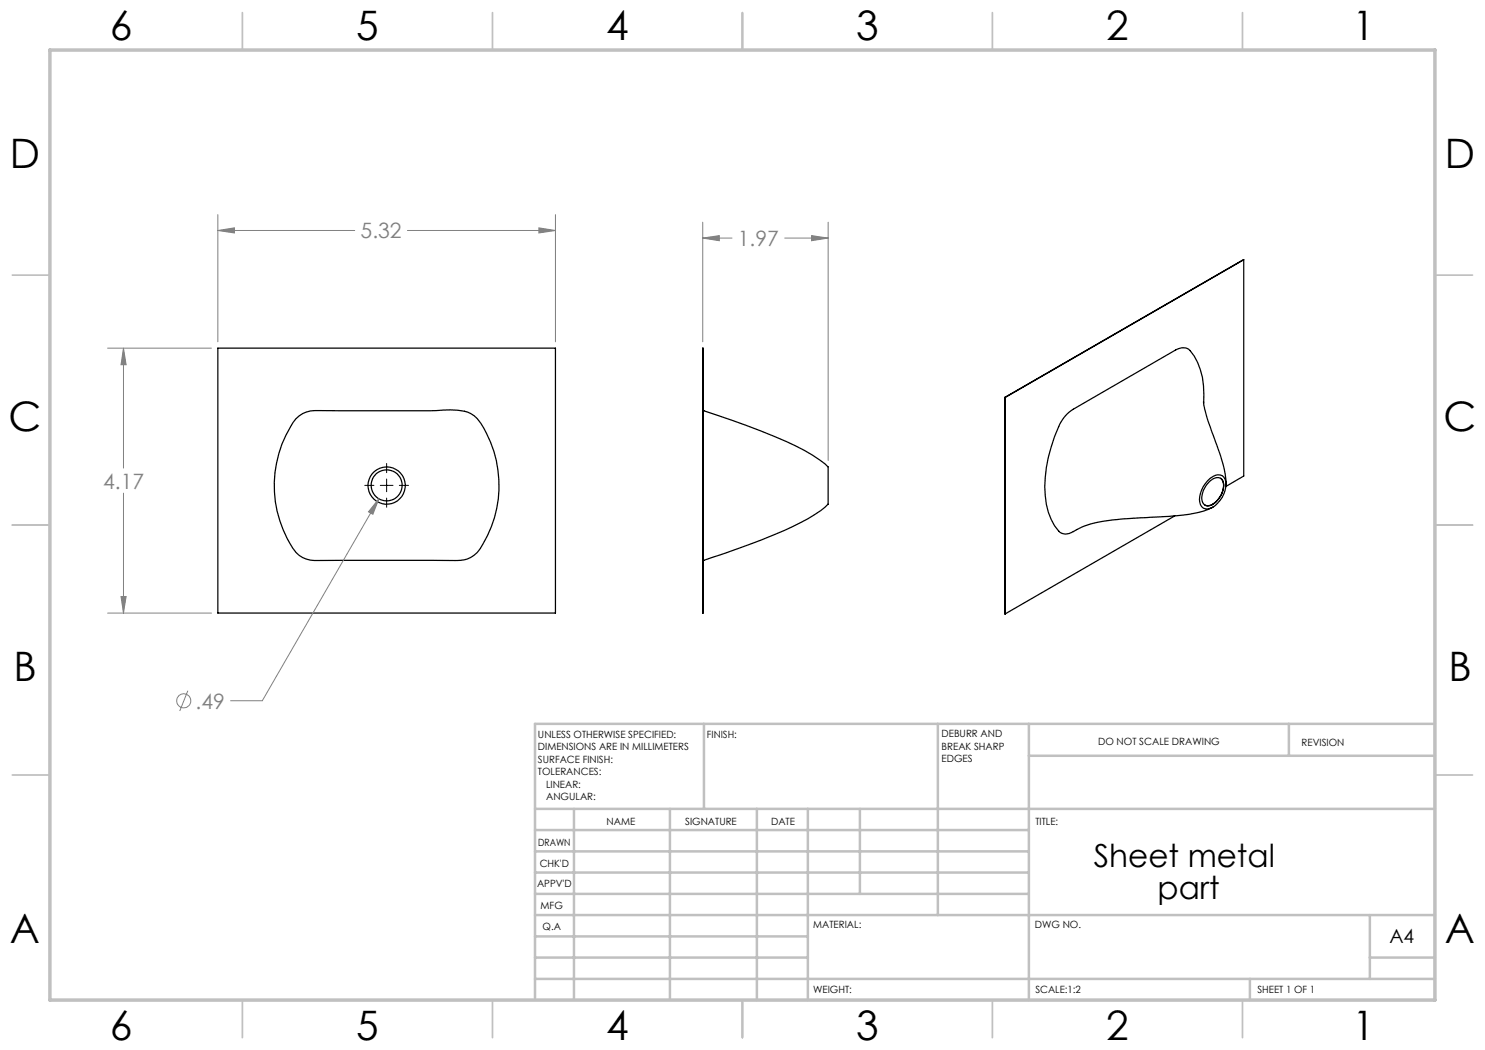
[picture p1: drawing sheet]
<svg xmlns="http://www.w3.org/2000/svg" width="297mm" height="210mm" viewBox="0 0 297 210" stroke-linecap="round" stroke-linejoin="round" font-family="sans-serif">
<g fill="none" stroke="#000" stroke-width=".25">
<path d="M248.7 52v43.2l-3.5 2.1M248.7 52l-47.7 27.5M43.6 69.6h67.5v53h-67.5zM140.5 69.6l.1 53zM201 79.5v43.3M59.2 83.7a5.6 5.6 0 0 1 4.8-1.6h23.3a13 13 0 0 1 6.9 .6 7.4 7.4 0 0 1 3.1 4 22.8 22.8 0 0 1-1.8 23.8 5.5 5.5 0 0 1-4.9 1.6h-27.7a5.3 5.3 0 0 1-4.9-3.5 22.8 22.8 0 0 1 1.2-24.9zM140.8 82.2h.1M140.8 82.2a137.4 137.4 0 0 1 20 7.9 20.9 20.9 0 0 1 4.8 3.3M165.6 93.4v7.5M240.7 80.4a30 30 0 0 0 2.2 7.4l.3 .7a28.6 28.6 0 0 1 2 8.3M240.7 80.6a14.5 14.5 0 0 0-2.7-10.5 2.31 2.31 0 0 0-2.9-.1l-20.4 11.8a7.3 7.3 0 0 0-3 3.5 27.2 27.2 0 0 0-2.4 15.6 8.7 8.7 0 0 0 3 5.7l.7 .2a10.3 10.3 0 0 0 3.6-1.5 39.7 39.7 0 0 1 11.4-1.7 61.9 61.9 0 0 0 12.7-1.4l1.8-.7M241.5 96.1a2.26 2.26 0 0 1 3.3-.7 4.4 4.4 0 0 1-1.2 5.2 2.59 2.59 0 0 1-2.9 1 2.62 2.62 0 0 1-.6-3 5.8 5.8 0 0 1 1.4-2.5z"/>
<path d="M241.9 96.3a1.74 1.74 0 0 1 2.5-.4 3.9 3.9 0 0 1-1.2 4.5 1.57 1.57 0 0 1-2.6 .1 4.2 4.2 0 0 1 1.3-4.2zM244.1 95.7a2.36 2.36 0 0 1 .3 2.9 4 4 0 0 1-2.8 2.6l-.6-.2M245.2 97h.1M140.8 112.1h.1M165.6 100.9a34.2 34.2 0 0 1-11 6.2l-7 2.6-6.8 2.4M234.9 103.2l-33.9 19.6M201 122.8h.1"/>
<circle cx="77.3" cy="97.1" r="3.1"/>
<circle cx="77.3" cy="97.1" r="3.7"/>
</g>
<g fill="none" stroke="#808080" stroke-width=".2">
<path d="M43.6 46.1l3.3-.5v1zM43.6 42.9v25.5M43.6 46.1h27.3M81.5 46.1h29.6M107.8 45.6l3.3 .5-3.3 .5zM111.1 42.9v25.5M140.5 47.6l3.4-.5v1zM140.5 44.4v24M140.5 47.6h5.9M157 47.6h8.6M162.3 47.1l3.3 .5-3.3 .5zM165.6 44.4v47.7"/>
<path d="M21.5 69.6h20.8M24.7 69.6l.5 3.3h-1zM24.7 69.6v24M24.7 98.6v24M75.8 99.8l-1.2 3.1-.9-.5zM75.8 99.8l-23.3 40.4h-6.4M24.2 119.3h1l-.5 3.3zM21.5 122.6h20.8M37.6 138.1l-1.7 4.1"/>
<circle cx="36.8" cy="140.2" r="1.41"/>
</g>
<path d="M73 97.1h1.8M76.1 97.1h2.5M77.3 92.7v1.8M77.3 95.8v2.5M77.3 99.6v1.9M79.9 97.1h1.8" fill="none" stroke="#000" stroke-width=".2"/>
<g fill="none" stroke="#c0c0c0" stroke-width=".35">
<path d="M48.5 2.5v7.5M98.5 2.5v7.5M148.5 2.5v7.5M198.5 2.5v7.5M248.5 2.5v7.5M2.5 55h7.5M287 55h7.5M2.5 105h7.5M287 105h7.5M2.5 155h7.5M287 155h7.5M48.5 200v7.5"/>
<path d="M98.5 200v7.5M148.5 200v7.5M198.5 200v7.5M248.5 200v7.5"/>
</g>
<g fill="none" stroke="#c0c0c0" stroke-width=".5">
<path d="M140.8 144.8v17M187.6 144.8v38.2M205.8 144.8v55.2M205.8 151.2h81.2M257.8 144.8v6.4M287 144.8h-180v55.2M107 161.8h180M107 178.8h98.8M107 174.5h98.8M107 170.3h98.8M107 166h98.8M114.8 161.8v38.2"/>
<path d="M134 161.8v38.2M151.4 161.8v38.2M161.6 161.8v38.2M172 161.8v17M107 195.8h180M107 191.5h54.6M107 187.3h54.6M107 183h180M250 195.8v4.2M274 191.5h13M274 183v12.8"/>
</g>
<path d="M10 10h277v190h-277z" fill="none" stroke="#c0c0c0" stroke-width=".7"/>
<path d="M107.8 45.6l3.3 .5-3.3 .5zM43.6 46.1l3.3-.5v1zM24.7 69.6l.5 3.3h-1zM24.2 119.3h1l-.5 3.3zM75.8 99.8l-2.1 2.6 .9 .5zM140.5 47.6l3.4-.5v1zM162.3 47.1l3.3 .5-3.3 .5z" fill="#808080"/>
<g font-size="8.1">
<text x="22" y="8">6</text>
<text x="71.2" y="8">5</text>
<text x="121.2" y="8">4</text>
<text x="171.3" y="8">3</text>
<text x="221.3" y="8">2</text>
<text x="270.5" y="8">1</text>
<text x="2" y="33.6">D</text>
<text x="289" y="33.6">D</text>
<text x="1.7" y="86.1">C</text>
<text x="288.7" y="86.1">C</text>
<text x="2.7" y="136.1">B</text>
<text x="289.7" y="136.1">B</text>
<text x="2" y="188.6">A</text>
<text x="289" y="188.6">A</text>
<text x="22" y="208">6</text>
<text x="71.2" y="208">5</text>
<text x="121.2" y="208">4</text>
<text x="171.3" y="208">3</text>
<text x="221.3" y="208">2</text>
<text x="270.5" y="208">1</text>
</g>
<g font-size="6.3">
<text x="218.8" y="173.5">Sheet metal</text>
<text x="231.5" y="179.8">part</text>
</g>
<g font-size="4.2" fill="#808080">
<text x="72.1" y="47.7">5.32</text>
<text x="147.6" y="49.2">1.97</text>
<text x="20.6" y="97.7">4.17</text>
<text x="39.1" y="141.7">.49</text>
</g>
<text font-size="3.9" x="277.9" y="188.5">A4</text>
<g font-size="2">
<text x="107.6" y="147.6">UNLESS OTHERWISE SPECIFIED:</text>
<text x="141.4" y="147.6">FINISH:</text>
<text x="188.3" y="147.5">DEBURR AND</text>
<text x="188.3" y="150">BREAK SHARP</text>
<text x="219.6" y="149">DO NOT SCALE DRAWING</text>
<text x="260.3" y="149.2">REVISION</text>
<text x="107.6" y="150.1">DIMENSIONS ARE IN MILLIMETERS</text>
<text x="107.6" y="152.6">SURFACE FINISH:</text>
<text x="107.6" y="155.1">TOLERANCES:</text>
<text x="188.3" y="152.5">EDGES</text>
<text x="109.2" y="157.6">LINEAR:</text>
<text x="109.2" y="160.1">ANGULAR:</text>
<text x="121.3" y="165">NAME</text>
<text x="137" y="164.9">SIGNATURE</text>
<text x="154.2" y="164.9">DATE</text>
<text x="207.1" y="164.9">TITLE:</text>
<text x="107.6" y="169.1">DRAWN</text>
<text x="107.9" y="173.3">CHK'D</text>
<text x="107.4" y="177.4">APPV'D</text>
<text x="108.1" y="181.8">MFG</text>
<text x="108.5" y="186">Q.A</text>
<text x="162.6" y="185.5">MATERIAL:</text>
<text x="207" y="185.5">DWG NO.</text>
<text x="162.6" y="198.5">WEIGHT:</text>
<text x="207.1" y="198.6">SCALE:1:2</text>
<text x="251.5" y="198.6">SHEET 1 OF 1</text>
</g>
</svg>
